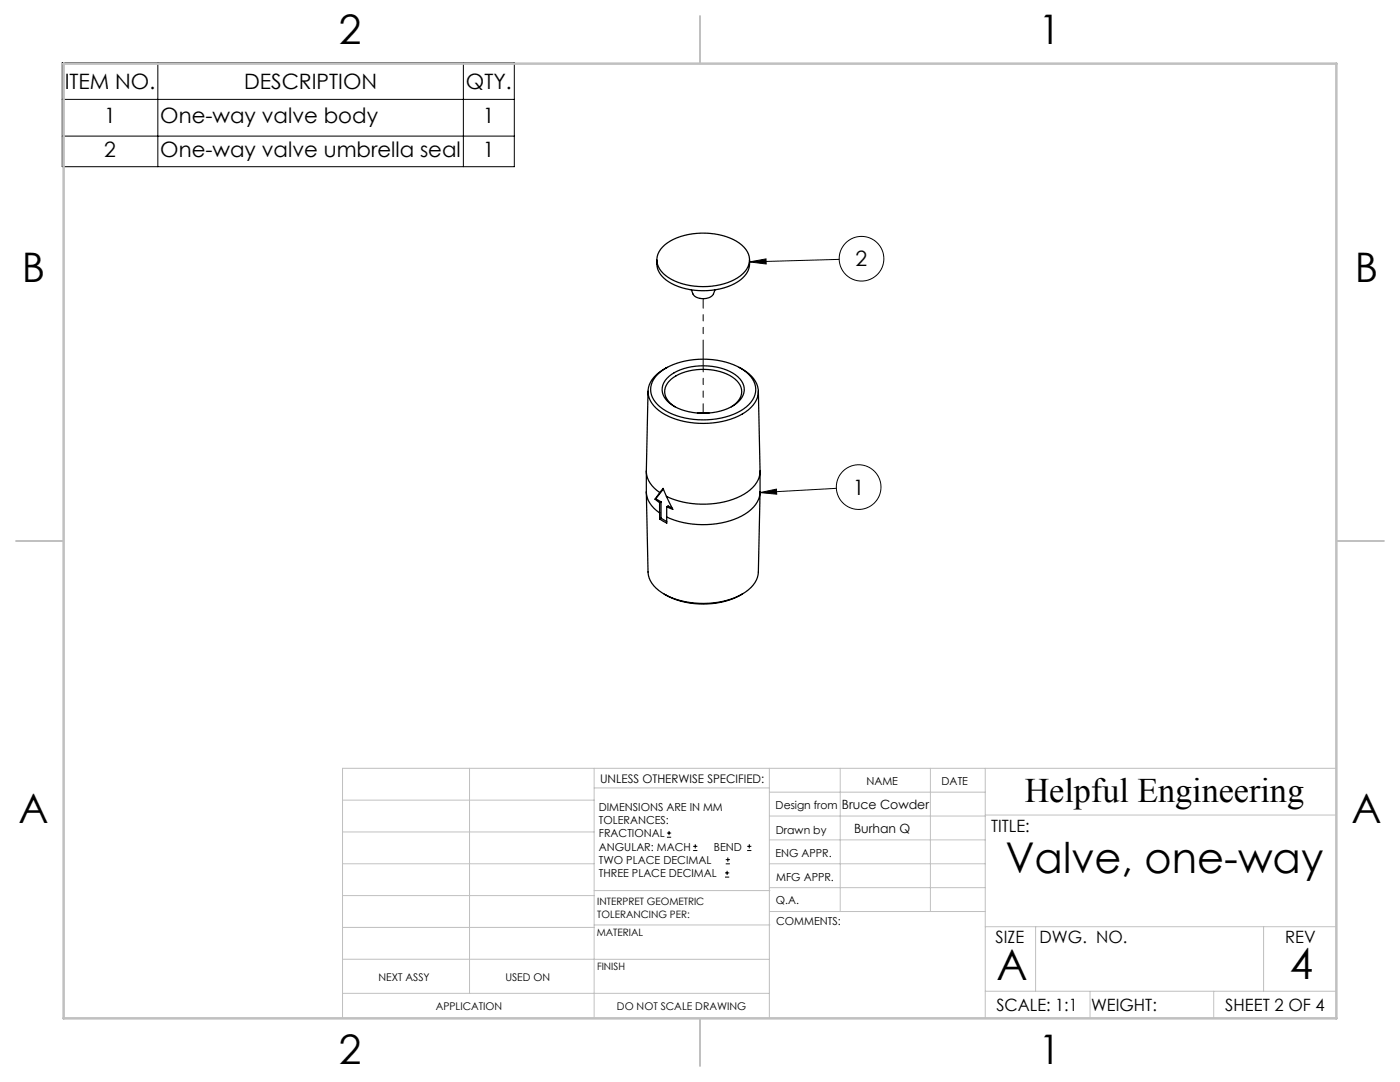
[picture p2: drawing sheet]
<svg xmlns="http://www.w3.org/2000/svg" width="279mm" height="216mm" viewBox="0 0 279 216" stroke-linecap="round" stroke-linejoin="round" font-family="sans-serif">
<g fill="none" stroke="#000" stroke-width=".2">
<path d="M12.4 12.5h90.2v20.8h-90.2zM12.4 19.8h90.2M31.5 12.5v20.8M92.5 12.5v20.8M12.4 27.2h90.2M149.6 52.3l3.3-.6v1zM167.5 51.8l-17.9 .5M151.7 98.3l3.3-.7v1zM166.9 97.4l-15.2 .9M133.1 167.1h.8M133.1 166.2h.8M133.5 165.8v.8"/>
<path d="M138.3 169.7h.9M138.3 168.9h.9M138.8 168.5v.8M144.7 175h.8M144.7 174.2h.8M144.8 172.4h.9M144.8 171.5h.9M145.1 173.8v.8M145.3 171.1v.8M149.1 169.7h.9M149.1 168.9h.9M149.5 168.5v.8"/>
<circle cx="171.9" cy="51.6" r="4.5"/>
<circle cx="171.4" cy="97.2" r="4.5"/>
</g>
<g fill="none" stroke="#c0c0c0" stroke-width=".2">
<path d="M68.4 159.7h50.2M93.7 153.3v44.9M118.6 153.3v49.9M118.6 157.2h34.9M153.5 153.3v49.9M153.5 158.1h43.1M167.7 153.3v28.6M185.7 153.3v28.6M196.6 153.3v49.9M266.7 153.3h-198.3v49.9M68.4 178.7h50.2M68.4 172.4h50.2"/>
<path d="M68.4 166h50.2M118.6 177.7h35.1M153.5 167.6h43.1M153.5 162.8h43.1M153.5 172.4h43.1M153.5 177.1h43.1M196.6 162.6h70.1M68.4 198.2h85.1M68.4 185.1h50.2M68.4 191.4h50.2M118.6 191.4h34.9M118.6 184.6h35.1"/>
<path d="M153.7 181.9h42.9M196.6 197.8h70.1M196.6 184.9h70.1M206.7 184.9v12.9M217.5 197.8v5.4M242.2 197.8v5.4M252.2 184.9v12.9"/>
</g>
<path d="M139.7 3.2v9.5M3.2 107.9h9.5M266.7 107.9h9.5M139.7 203.2v9.5" fill="none" stroke="#c0c0c0" stroke-width=".25"/>
<path d="M12.7 12.7h254v190.5h-254z" fill="none" stroke="#c0c0c0" stroke-width=".5"/>
<path d="M149.6 52.3l3.3-.6v1zM151.7 98.3l3.3-.7v1z" fill="#000"/>
<g fill="none" stroke="#000" stroke-width=".25">
<path d="M131.1 51.9a4.6 4.6 0 0 0 2.9 4.7 14.1 14.1 0 0 0 13.8-.7 4.2 4.2 0 0 0 1.8-4M132.2 49.3a12.6 12.6 0 0 1 10.3-2.6 9 9 0 0 1 6.7 3.6 3.6 3.6 0 0 1-1.4 4.7 13.8 13.8 0 0 1-14.9 0 3.6 3.6 0 0 1-.7-5.7zM138 57.8a2.28 2.28 0 0 0 3 1.7l.7-.2 .5-.4 .5-1.1M129.3 78.1l-.3 15.9a5.1 5.1 0 0 0 2.7 4.3M131.3 74.7a14.4 14.4 0 0 1 11.8-2.8 9.6 9.6 0 0 1 7.4 4.3 4.1 4.1 0 0 1-1.6 5 15.7 15.7 0 0 1-13.8 1.8 7.4 7.4 0 0 1-5.1-4.2 4 4 0 0 1 1.3-4.1zM133.1 75.5a10.8 10.8 0 0 1 9-2.4 7.9 7.9 0 0 1 6.2 3.4 3.5 3.5 0 0 1-1.9 4.4 12.4 12.4 0 0 1-12.8-.5 3.2 3.2 0 0 1-.5-4.9zM133.2 73.3a5.9 5.9 0 0 0-3.9 5 6.1 6.1 0 0 0 4.1 4.8 17.1 17.1 0 0 0 15.4-.9 4.6 4.6 0 0 0 2.2-5.6 7.3 7.3 0 0 0-3.5-3.3M151.3 78.1l.4 15.9a5.5 5.5 0 0 1-3.2 4.6 17.8 17.8 0 0 1-15.5 .5M129 94.1v4a5.1 5.1 0 0 0 2.6 4.2M129 98.2l.3 15.9a5.6 5.6 0 0 0 3.4 4.5 17.3 17.3 0 0 0 15.4-.1M130.7 99.6l.9 .7M130.9 99.5l1 .6"/>
<path d="M130.9 99.5l-.2 .1M131.7 98.3l.6-.8 .7 1.6M131.7 98.3l-1 1.3M132.4 97.6l-1.5 1.9M133 99.1l1.3 2.5-1.2-.5M134.7 81.2a3.2 3.2 0 0 1-1.5-4.7 9 9 0 0 1 7.4-2.8 9 9 0 0 1 6.8 2.7 2.98 2.98 0 0 1-.9 4.4l-.5 .4M139.2 82.4h2.3M151.7 98.2l-.4 15.9a5.4 5.4 0 0 1-3.2 4.4M151.7 94.1v4a5.8 5.8 0 0 1-3.7 4.9 18 18 0 0 1-14.9 .2M131.6 100.3v2M131.6 102.3l.1 1.3M131.9 103.4l1.2 .7"/>
<path d="M131.9 100.1v3.3M131.9 100.1l-.3 .2M131.9 103.4l-.2 .2M132.6 118.5a16.3 16.3 0 0 0 15.5 0M133.1 103.2v1.2l-1.4-.8M133.1 101.1v2.1M133.1 101.1l.2-.1 .9 .4"/>
</g>
<path d="M140.3 82.5v-22.9" fill="none" stroke="#000" stroke-width=".2" stroke-dasharray="6.3 1.3 1.3 1.3 1.3 1.3" stroke-dashoffset="4.4"/>
<g font-size="8.5">
<text x="200.7" y="174.2">Valve, one-way</text>
<text x="198.9" y="195.5">A</text>
<text x="257.4" y="195.4">4</text>
</g>
<g font-size="8.1">
<text x="67.6" y="8.9">2</text>
<text x="207.3" y="8.9">1</text>
<text x="4.4" y="56.2">B</text>
<text x="270.4" y="56.2">B</text>
<text x="3.7" y="164.1">A</text>
<text x="269.7" y="164.1">A</text>
<text x="67.6" y="212.4">2</text>
<text x="207.3" y="212.4">1</text>
</g>
<text font-size="6.9" x="204.5" y="160.1">Helpful Engineering</text>
<g font-size="4.2">
<text x="12.9" y="17.7">ITEM NO.</text>
<text x="48.7" y="17.7">DESCRIPTION</text>
<text x="93" y="17.7">QTY.</text>
<text x="20.8" y="24.6">1</text>
<text x="32" y="24.6">One-way valve body</text>
<text x="96.4" y="24.6">1</text>
<text x="20.8" y="31.3">2</text>
<text x="32" y="31.3">One-way valve umbrella seal</text>
<text x="96.4" y="31.3">1</text>
<text x="170.8" y="53.1">2</text>
<text x="170.2" y="98.7">1</text>
</g>
<g font-size="3.4">
<text x="197.8" y="166">TITLE:</text>
<text x="198.7" y="188.1">SIZE</text>
<text x="207.5" y="188.1">DWG. NO.</text>
<text x="256.5" y="188.2">REV</text>
<text x="198.8" y="201.7">SCALE: 1:1</text>
<text x="217.7" y="201.8">WEIGHT:</text>
<text x="244.5" y="201.7">SHEET 2 OF 4</text>
</g>
<g font-size="2.5">
<text x="168" y="161.4">Bruce Cowder</text>
<text x="170.5" y="166.2">Burhan Q</text>
</g>
<text font-size="2.4" x="119.8" y="156.2">UNLESS OTHERWISE SPECIFIED:</text>
<g font-size="2.2">
<text x="119.5" y="161.8">DIMENSIONS ARE IN MM</text>
<text x="154.8" y="161.4">Design from</text>
<text x="172.9" y="156.6">NAME</text>
<text x="187.9" y="156.7">DATE</text>
<text x="119.5" y="164.4">TOLERANCES:</text>
<text x="119.5" y="167.1">FRACTIONAL</text>
<text x="154.9" y="166.3">Drawn by</text>
<text x="119.5" y="169.7">ANGULAR: MACH</text>
<text x="119.5" y="172.4">TWO PLACE DECIMAL</text>
<text x="142.5" y="169.7">BEND</text>
<text x="154.8" y="171">ENG APPR.</text>
<text x="119.5" y="175">THREE PLACE DECIMAL</text>
<text x="154.9" y="175.7">MFG APPR.</text>
<text x="154.9" y="180.4">Q.A.</text>
<text x="154.9" y="184.6">COMMENTS:</text>
</g>
<g font-size="2.1">
<text x="75.5" y="195.7">NEXT ASSY</text>
<text x="100.9" y="195.7">USED ON</text>
<text x="86.9" y="201.5">APPLICATION</text>
<text x="123.1" y="201.6">DO NOT SCALE DRAWING</text>
</g>
<g font-size="2">
<text x="119.2" y="180.6">INTERPRET GEOMETRIC</text>
<text x="119.2" y="183.1">TOLERANCING PER:</text>
<text x="119.1" y="186.7">MATERIAL</text>
<text x="119.1" y="193.5">FINISH</text>
</g>
</svg>
